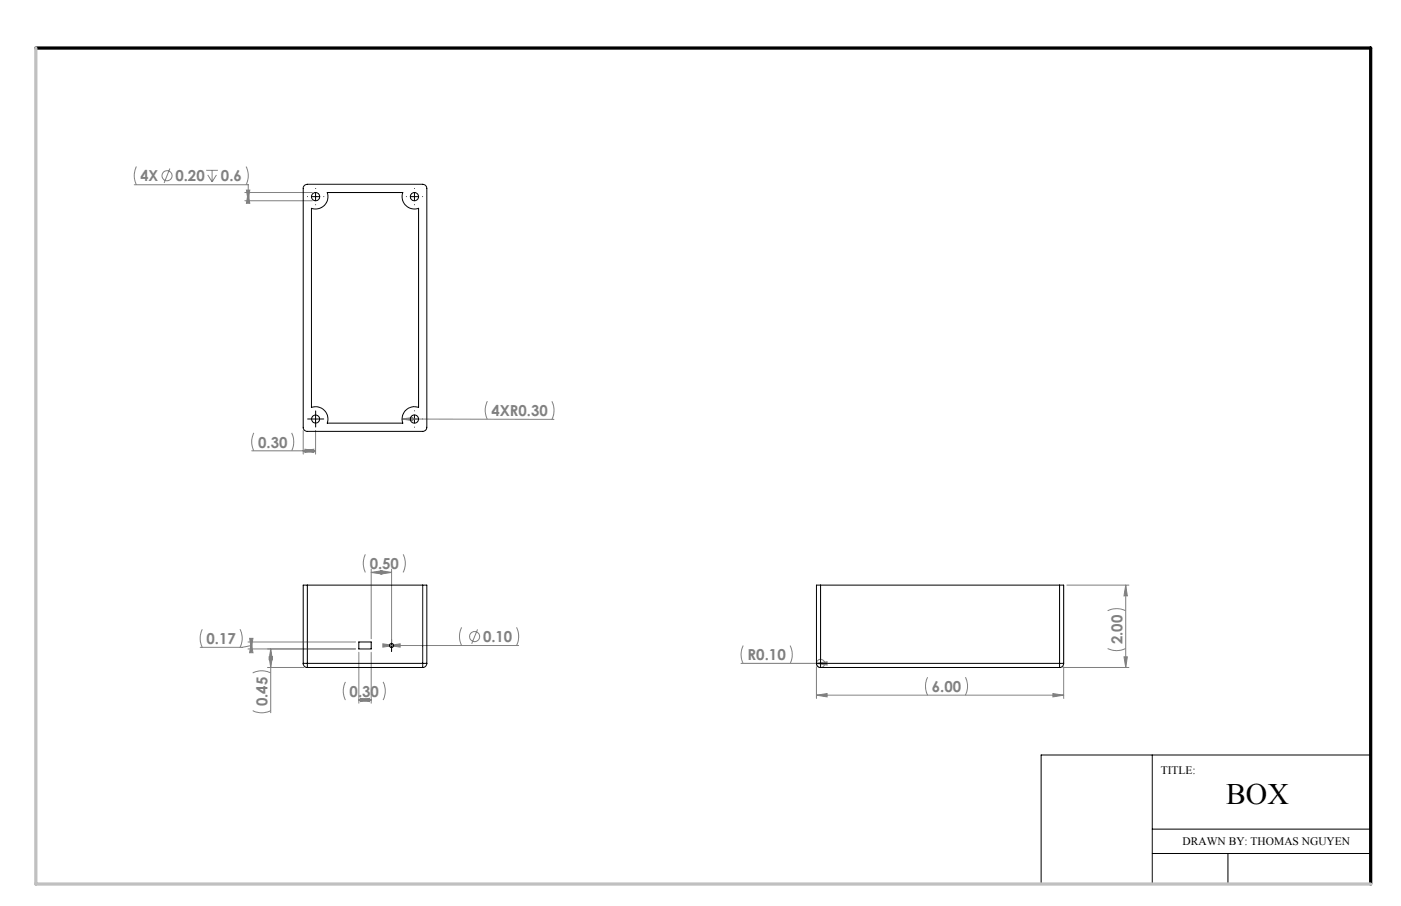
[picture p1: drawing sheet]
<svg xmlns="http://www.w3.org/2000/svg" width="432mm" height="279mm" viewBox="0 0 432 279" stroke-linecap="round" stroke-linejoin="round" font-family="sans-serif">
<g fill="none" stroke="#808080" stroke-width=".31">
<path d="M41.4 57h35.1v3.6M42.1 51.4a6.2 6.2 0 0 0 0 5.6M52.4 52l-1.8 4.4M63.6 52.5h3.5M64 53.9l1.4 2.2M65.4 52.5v3.6M66.7 53.9l-1.3 2.2M75.5 59.4h20.8M75.8 51.4a6.2 6.2 0 0 1 0 5.6M76 58.6h1l-.5 3.3zM76.5 59.4l.5 3.3h-1zM76.5 59.4v2.5"/>
<path d="M75.5 61.9h20.8M77.6 139h19.7M78.2 133.5a6.1 6.1 0 0 0 0 5.5M89.9 133.5a6.4 6.4 0 0 1 0 5.5M93.5 139l3.2-.5v1.1zM93.5 132.8v7.3M94 138.5l3.3 .5-3.3 .6zM97.3 132.7v7.4M123.9 129.2l46.8 .1M123.9 129.2l3.3-.5v1.1zM150.2 123.7a6.1 6.1 0 0 0 0 5.6M170.1 123.8a6.4 6.4 0 0 1 0 5.5"/>
<path d="M112.6 171a6.4 6.4 0 0 0 0 5.5M114.4 176.5l3.3-.5v1zM114.4 175.5v21.5M114.4 176.5h6.3M117.4 176l3.3 .5-3.3 .5zM120.7 175.5v22.6M124.2 171a6.1 6.1 0 0 1 0 5.5M62.3 194.1a6.4 6.4 0 0 0 0 5.5M74 194.1a6.1 6.1 0 0 1 0 5.5M76.4 198h33.2M76.9 196.9h1.1l-.6 3.2zM77.4 198l.6 3.3h-1.1z"/>
<path d="M77.4 198v2.1M77.4 199.1l-2.8 .5h-12.9M118 198.5l3.3 .6-3.3 .5zM120.1 199.1l3.2-.6v1.1zM120.1 199.1h39.7M142.3 193.5a6.2 6.2 0 0 0 0 5.6M147.2 194.1l-1.8 4.4M159.2 193.5a6.5 6.5 0 0 1 0 5.6M229.1 199.1a6.1 6.1 0 0 0 0 5.5M243.5 199.1a6.1 6.1 0 0 1 0 5.5M328.8 180.4h19.1M341.4 200a6.1 6.1 0 0 0 5.6 0"/>
<path d="M341.4 188.3a6.4 6.4 0 0 1 5.6 0M347 180.4v25.4M347 180.4l.5 3.4h-1.1zM76.4 200.1h33.2M77.9 219.1a6.1 6.1 0 0 0 5.5 0M77.9 207.5a6.1 6.1 0 0 1 5.5 0M82.4 205.8h11.3M82.9 202.6h1.1l-.6 3.2zM83.4 200.1l.6 3.3h-1.1zM83.4 200.1v19.7M106.5 210.3a6.1 6.1 0 0 0 0 5.6M110.6 215.9l3.3-.5v1z"/>
<path d="M110.6 201.2v15.7M110.6 215.9h3.8M111.1 215.4l3.3 .5-3.3 .5zM114.4 201.2v15.7M118.1 210.3a6.1 6.1 0 0 1 0 5.6M228.4 204.6h24.5M251.6 214.4l3.3-.5v1zM251.6 204.6l3.3-.5v1zM251.6 205.6v9.8M251.6 214.4h76.2M285.9 208.8a6.4 6.4 0 0 0 0 5.6M297.5 208.8a6.1 6.1 0 0 1 0 5.6"/>
<path d="M324.5 213.9l3.3 .5-3.3 .5zM327.6 205.8h20.3M327.8 205.6v9.8M346.4 202.6h1.1l-.5 3.2z"/>
<circle cx="51.5" cy="54.2" r="1.56"/>
<circle cx="146.3" cy="196.3" r="1.55"/>
<circle cx="252.9" cy="204.6" r="1.27"/>
</g>
<g fill="none" stroke="#000" stroke-width=".31" stroke-dasharray="15.2 1.3 1.3 1.3">
<path d="M97.3 58.1h.1M127.7 58.1h.1M94.8 60.6h.1M97.3 63.1v.1M99.8 60.6h.1M125.2 60.6h.1M127.7 63.1v.1M130.2 60.6h.1M96 129.2h-1.2M97.3 128v-1.3M97.3 130.5v1.2M98.5 129.2h1.3"/>
<path d="M125.2 129.2h.1M127.7 126.7h.1M127.7 131.7h.1M130.2 129.2h.1M119.4 199.1h-.6M120.7 197.8v-.6M121.9 199.1h.7M120.7 200.3v.6"/>
</g>
<g fill="none" stroke="#000" stroke-width=".31">
<path d="M97.3 59.4v2.5M127.7 59.4v2.5M96 60.6h2.5M126.5 60.6h2.5M96 129.2h2.5M97.3 128v2.5M126.5 129.2h2.5M127.7 128v2.5M119.4 199.1h2.5M120.7 197.8v2.5M355.1 232.8v39.8M422.5 232.8h-101.6v39.8"/>
<path d="M355.1 255.7h67.4M355.1 263.2h67.4M378.5 263.2v9.4"/>
</g>
<path d="M11 14.8h411.5v257.8" fill="none" stroke="#000" stroke-width="1"/>
<path d="M11 14.8v257.8h411.5" fill="none" stroke="#c0c0c0" stroke-width="1"/>
<g fill="#808080">
<path d="M251.6 204.6l3.3-.5v1z"/>
<path d="M123.9 129.2l3.3-.5v1.1z"/>
<path d="M111.1 215.4l3.3 .5-3.3 .5zM110.6 215.9l3.3-.5v1zM117.4 176l3.3 .5-3.3 .5zM114.4 176.5l3.3-.5v1zM94 138.5l3.3 .5-3.3 .6zM93.5 139l3.2-.5v1.1z"/>
<path d="M77.4 198l.6 3.3h-1.1zM76.9 196.8h1.1l-.6 3.3zM251.6 214.4l3.3-.5v1zM324.5 213.9l3.3 .5-3.3 .5zM76.5 59.4l.5 3.3h-1zM76 58.6h1l-.5 3.3z"/>
<path d="M346.4 202.6h1.1l-.5 3.2zM347 180.4l.5 3.4h-1.1z"/>
<path d="M83.4 200.1l.6 3.3h-1.1zM82.9 202.6h1.1l-.6 3.2z"/>
<path d="M120.1 199.1l3.2 .5v-1.1zM118 198.5v1.1l3.3-.5z"/>
</g>
<g fill="none" stroke="#000" stroke-width=".31">
<path d="M93.8 57.2l.9-.4h35.6a1.33 1.33 0 0 1 1.3 1.3v73.7a1.26 1.26 0 0 1-1.3 1.2h-35.6a1.21 1.21 0 0 1-1.2-1.2v-73.9zM100.9 59.4h23.2a3.8 3.8 0 0 0 .9 3.9 3.8 3.8 0 0 0 4 .9v61.4a3.8 3.8 0 0 0-3.9 .9 3.8 3.8 0 0 0-1 4h-23.2a3.8 3.8 0 0 0-.9-4 3.8 3.8 0 0 0-4-.8v-61.5a3.8 3.8 0 0 0 4-.9 3.8 3.8 0 0 0 .9-3.9zM94.7 180.4h-1.2v24.2M94.7 180.4v24.2M94.7 180.4h35.6M110.6 198h3.8v2.1h-3.8zM130.3 180.4h1.3v24.2M130.3 180.4v24.2M252.9 180.4h-1.3v24.2M252.9 180.4h73.7M252.9 180.4v24.2M326.6 180.4h1.2v24.2"/>
<path d="M326.6 180.4v24.2M93.5 204.6a1.21 1.21 0 0 0 1.2 1.2M93.5 204.6h1.2M94.7 204.6v1.2M94.7 204.6h35.6M94.7 205.8h35.6M130.3 204.6h1.3M130.3 204.6v1.2M131.6 204.6a1.26 1.26 0 0 1-1.3 1.2M251.6 204.6a1.21 1.21 0 0 0 1.3 1.2M251.6 204.6h1.3M252.9 204.6v1.2"/>
<path d="M252.9 204.6h73.7M252.9 205.8h73.7M326.6 204.6v1.2M326.6 204.6h1.2M327.8 204.6a1.26 1.26 0 0 1-1.2 1.2"/>
<circle cx="97.3" cy="60.6" r="1.26"/>
<circle cx="127.7" cy="60.7" r="1.27"/>
<circle cx="97.3" cy="129.2" r="1.24"/>
<circle cx="127.7" cy="129.2" r="1.27"/>
<circle cx="120.7" cy="199.1" r=".63"/>
</g>
<text font-size="9.2" x="377.9" y="247.9">BOX</text>
<g font-size="4.7" fill="#808080">
<text x="43.3" y="55.9">4X</text>
<text x="54.1" y="55.9">0.20</text>
<text x="68.1" y="55.9">0.6</text>
<text x="151.5" y="128.3">4XR0.30</text>
<text x="79.5" y="138">0.30</text>
<text x="113.9" y="175.5">0.50</text>
<text x="63.7" y="198.6">0.17</text>
<text x="148.9" y="198">0.10</text>
<text x="230.4" y="203.6">R0.10</text>
<text x="345.9" y="198.7" transform="rotate(-90 345.9 198.7)">2.00</text>
<text x="107.8" y="214.8">0.30</text>
<text x="287.2" y="213.4">6.00</text>
<text x="82.4" y="217.9" transform="rotate(-90 82.4 217.9)">0.45</text>
</g>
<g font-size="3.5">
<text x="357.8" y="238.6">TITLE:</text>
<text x="364.5" y="260.4">DRAWN BY: THOMAS NGUYEN</text>
</g>
</svg>
